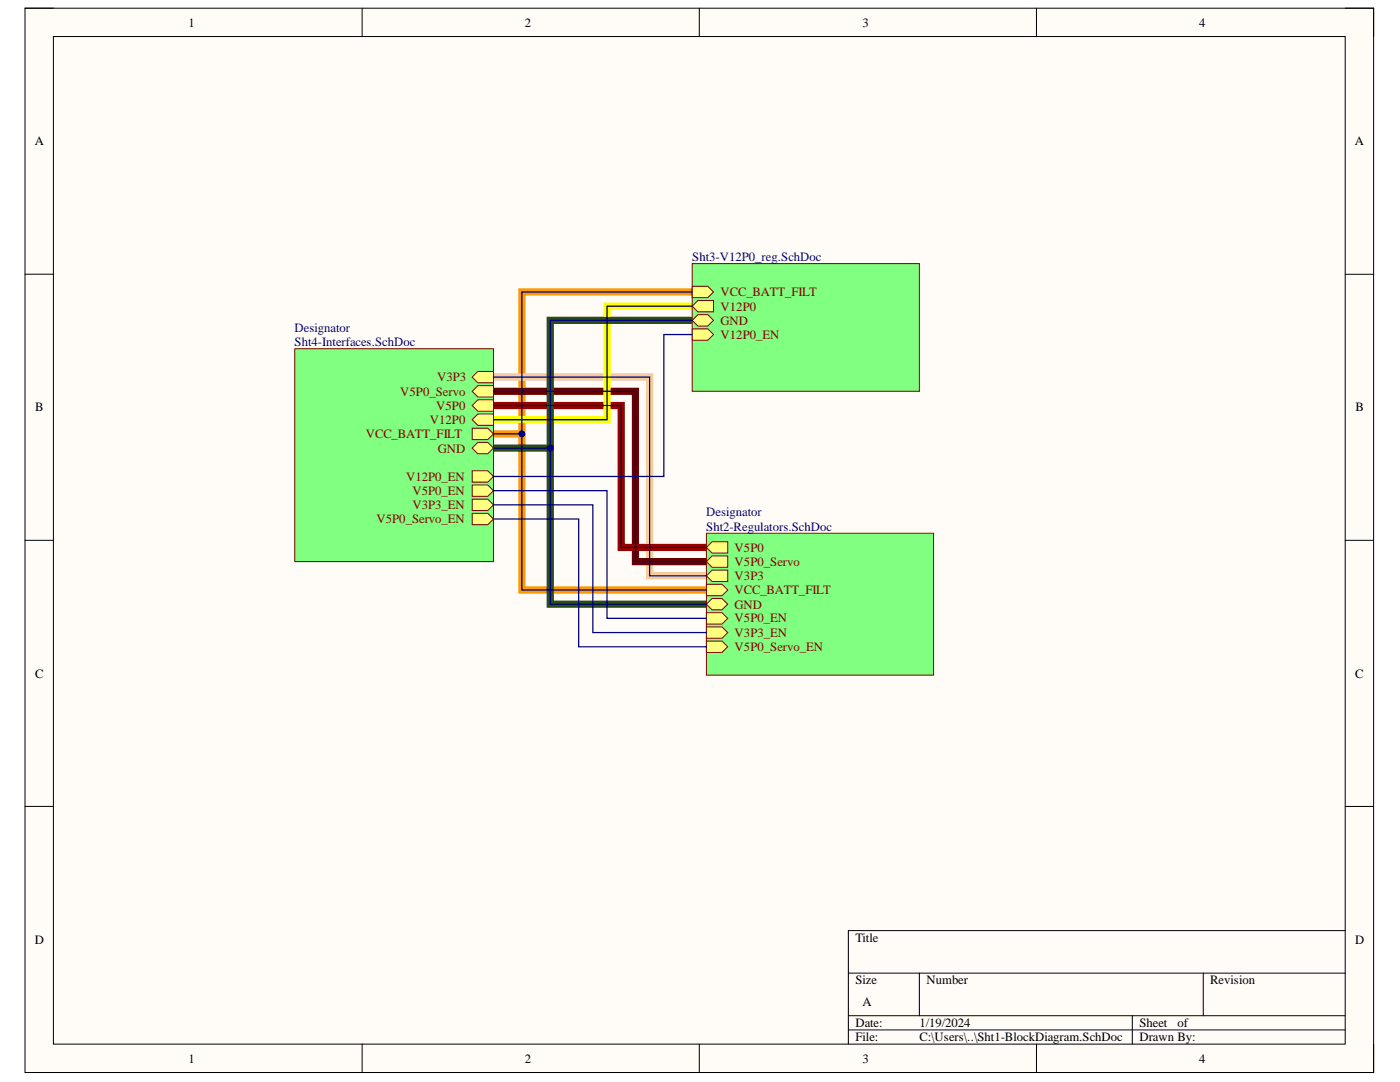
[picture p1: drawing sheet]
<svg xmlns="http://www.w3.org/2000/svg" width="279mm" height="216mm" viewBox="0 0 279 216" stroke-linecap="round" stroke-linejoin="round" font-family="sans-serif">
<path d="M5 1.6h269.1v212.4h-269.1z" fill-rule="evenodd" fill="#fffcf8"/>
<path d="M5 1.6h269.1v212.4h-269.1z" fill="none" stroke="#000" stroke-width=".2"/>
<path d="M10.7 7.3h257.8v201h-257.8z" fill-rule="evenodd" fill="#fffcf8"/>
<g fill="none" stroke="#000" stroke-width=".2">
<path d="M5 1.6h5.7M10.7 7.3h257.8v201h-257.8zM72.3 1.6v5.7M139.6 1.6v5.7M206.8 1.6v5.7M268.5 1.6h5.6v5.7M5 54.7h5.7M268.5 54.7h5.6M5 107.8h5.7M268.5 107.8h5.6M5 160.9h5.7M268.5 160.9h5.6"/>
<path d="M169.3 194.2h99.2M183.5 194.2v8.5M240.1 194.2v8.5M268.5 185.7h-99.2v22.6M72.3 208.3v5.7M139.6 208.3v5.7M169.3 202.7h99.2M169.3 205.5h99.2M206.8 208.3v5.7M226 202.7v5.6M274.1 208.3v5.7"/>
</g>
<path d="M138.1 58.3h-34v28.3h-5.6M104.1 86.6v31.1h36.9" fill="none" stroke="#f90" stroke-width="1.4"/>
<path d="M98.5 75.3h31.1v39.6h11.4" fill="none" stroke="#f9cb9c" stroke-width="1.4"/>
<path d="M98.5 78.1h28.3v34h14.2" fill="none" stroke="#600" stroke-width="1.4"/>
<path d="M98.5 80.9h25.5v28.3h17" fill="none" stroke="#900" stroke-width="1.4"/>
<path d="M138.1 61.1h-17v22.6h-22.6" fill="none" stroke="#ff0" stroke-width="1.4"/>
<path d="M138.1 63.9h-28.3v25.5M98.5 89.4h11.3v31.2h31.2" fill="none" stroke="#274e13" stroke-width="1.4"/>
<path d="M58.8 69.6h39.7v42.5h-39.7z" fill-rule="evenodd" fill="#80ff80"/>
<path d="M58.8 69.6h39.7v42.5h-39.7z" fill="none" stroke="#800000" stroke-width=".2"/>
<path d="M94.2 85.4h3.1l1.2 1.2-1.2 1.1h-3.1z" fill-rule="evenodd" fill="#ffff80"/>
<path d="M94.2 85.4h3.1l1.2 1.2-1.2 1.1h-3.1z" fill="none" stroke="#800000" stroke-width=".2"/>
<path d="M94.2 83.7l1.2-1.1h3.1v2.3h-3.1z" fill-rule="evenodd" fill="#ffff80"/>
<path d="M94.2 83.7l1.2-1.1h3.1v2.3h-3.1z" fill="none" stroke="#800000" stroke-width=".2"/>
<path d="M95.4 79.8h3.1v2.2h-3.1l-1.2-1.1z" fill-rule="evenodd" fill="#ffff80"/>
<path d="M95.4 79.8h3.1v2.2h-3.1l-1.2-1.1z" fill="none" stroke="#800000" stroke-width=".2"/>
<path d="M95.4 76.9h3.1v2.3h-3.1l-1.2-1.1z" fill-rule="evenodd" fill="#ffff80"/>
<path d="M95.4 76.9h3.1v2.3h-3.1l-1.2-1.1z" fill="none" stroke="#800000" stroke-width=".2"/>
<path d="M94.2 75.3l1.2-1.2h3.1v2.3h-3.1z" fill-rule="evenodd" fill="#ffff80"/>
<path d="M94.2 75.3l1.2-1.2h3.1v2.3h-3.1z" fill="none" stroke="#800000" stroke-width=".2"/>
<path d="M94.2 89.4l1.2-1.1h1.9l1.2 1.1-1.2 1.1h-1.9z" fill-rule="evenodd" fill="#ffff80"/>
<path d="M94.2 89.4l1.2-1.1h1.9l1.2 1.1-1.2 1.1h-1.9z" fill="none" stroke="#800000" stroke-width=".2"/>
<path d="M94.2 93.9h3.1l1.2 1.2-1.2 1.1h-3.1z" fill-rule="evenodd" fill="#ffff80"/>
<path d="M94.2 93.9h3.1l1.2 1.2-1.2 1.1h-3.1z" fill="none" stroke="#800000" stroke-width=".2"/>
<path d="M94.2 96.8h3.1l1.2 1.1-1.2 1.1h-3.1z" fill-rule="evenodd" fill="#ffff80"/>
<path d="M94.2 96.8h3.1l1.2 1.1-1.2 1.1h-3.1z" fill="none" stroke="#800000" stroke-width=".2"/>
<path d="M94.2 99.6h3.1l1.2 1.1-1.2 1.2h-3.1z" fill-rule="evenodd" fill="#ffff80"/>
<path d="M94.2 99.6h3.1l1.2 1.1-1.2 1.2h-3.1z" fill="none" stroke="#800000" stroke-width=".2"/>
<path d="M94.2 102.4h3.1l1.2 1.2-1.2 1.1h-3.1z" fill-rule="evenodd" fill="#ffff80"/>
<path d="M94.2 102.4h3.1l1.2 1.2-1.2 1.1h-3.1z" fill="none" stroke="#800000" stroke-width=".2"/>
<path d="M138.1 52.6h45.4v25.5h-45.4z" fill-rule="evenodd" fill="#80ff80"/>
<path d="M138.1 52.6h45.4v25.5h-45.4z" fill="none" stroke="#800000" stroke-width=".2"/>
<path d="M138.1 57.1h3.2l1.1 1.2-1.1 1.1h-3.2z" fill-rule="evenodd" fill="#ffff80"/>
<path d="M138.1 57.1h3.2l1.1 1.2-1.1 1.1h-3.2z" fill="none" stroke="#800000" stroke-width=".2"/>
<path d="M139.3 60h3.1v2.2h-3.1l-1.2-1.1z" fill-rule="evenodd" fill="#ffff80"/>
<path d="M139.3 60h3.1v2.2h-3.1l-1.2-1.1z" fill="none" stroke="#800000" stroke-width=".2"/>
<path d="M139.3 62.8h2l1.1 1.1-1.1 1.2h-2l-1.2-1.2z" fill-rule="evenodd" fill="#ffff80"/>
<path d="M139.3 62.8h2l1.1 1.1-1.1 1.2h-2l-1.2-1.2z" fill="none" stroke="#800000" stroke-width=".2"/>
<path d="M138.1 65.6h3.2l1.1 1.2-1.1 1.1h-3.2z" fill-rule="evenodd" fill="#ffff80"/>
<path d="M138.1 65.6h3.2l1.1 1.2-1.1 1.1h-3.2z" fill="none" stroke="#800000" stroke-width=".2"/>
<path d="M141 106.4h45.3v28.3h-45.3z" fill-rule="evenodd" fill="#80ff80"/>
<path d="M141 106.4h45.3v28.3h-45.3z" fill="none" stroke="#800000" stroke-width=".2"/>
<path d="M142.1 108.1h3.1v2.3h-3.1l-1.1-1.2z" fill-rule="evenodd" fill="#ffff80"/>
<path d="M142.1 108.1h3.1v2.3h-3.1l-1.1-1.2z" fill="none" stroke="#800000" stroke-width=".2"/>
<path d="M142.1 110.9h3.1v2.3h-3.1l-1.1-1.1z" fill-rule="evenodd" fill="#ffff80"/>
<path d="M142.1 110.9h3.1v2.3h-3.1l-1.1-1.1z" fill="none" stroke="#800000" stroke-width=".2"/>
<path d="M141 114.9l1.1-1.1h3.1v2.2h-3.1z" fill-rule="evenodd" fill="#ffff80"/>
<path d="M141 114.9l1.1-1.1h3.1v2.2h-3.1z" fill="none" stroke="#800000" stroke-width=".2"/>
<path d="M141 116.6h3.1l1.1 1.1-1.1 1.2h-3.1z" fill-rule="evenodd" fill="#ffff80"/>
<path d="M141 116.6h3.1l1.1 1.1-1.1 1.2h-3.1z" fill="none" stroke="#800000" stroke-width=".2"/>
<path d="M141 120.6l1.1-1.2h2l1.1 1.2-1.1 1.1h-2z" fill-rule="evenodd" fill="#ffff80"/>
<path d="M141 120.6l1.1-1.2h2l1.1 1.2-1.1 1.1h-2z" fill="none" stroke="#800000" stroke-width=".2"/>
<path d="M141 122.3h3.1l1.1 1.1-1.1 1.1h-3.1z" fill-rule="evenodd" fill="#ffff80"/>
<path d="M141 122.3h3.1l1.1 1.1-1.1 1.1h-3.1z" fill="none" stroke="#800000" stroke-width=".2"/>
<path d="M141 125.1h3.1l1.1 1.1-1.1 1.2h-3.1z" fill-rule="evenodd" fill="#ffff80"/>
<path d="M141 125.1h3.1l1.1 1.1-1.1 1.2h-3.1z" fill="none" stroke="#800000" stroke-width=".2"/>
<path d="M141 127.9h3.1l1.1 1.2-1.1 1.1h-3.1z" fill-rule="evenodd" fill="#ffff80"/>
<path d="M141 127.9h3.1l1.1 1.2-1.1 1.1h-3.1z" fill="none" stroke="#800000" stroke-width=".2"/>
<path d="M138.1 58.3h-34v28.3h-5.6" fill="none" stroke="#000080" stroke-width=".25"/>
<circle cx="104.1" cy="86.6" r=".57" fill="#000080"/>
<circle cx="104.1" cy="86.6" r=".57" fill="none" stroke="#000080" stroke-width=".2"/>
<path d="M104.1 86.6v31.1h36.9" fill="none" stroke="#000080" stroke-width=".25"/>
<circle cx="104.1" cy="86.6" r=".57" fill="#000080"/>
<circle cx="104.1" cy="86.6" r=".57" fill="none" stroke="#000080" stroke-width=".2"/>
<path d="M98.5 75.3h31.1v39.6h11.4M98.5 78.1h28.3v34h14.2M138.1 61.1h-17v22.6h-22.6M98.5 80.9h25.5v28.3h17M98.5 89.4h11.3v31.2h31.2" fill="none" stroke="#000080" stroke-width=".25"/>
<circle cx="109.8" cy="89.4" r=".57" fill="#000080"/>
<circle cx="109.8" cy="89.4" r=".57" fill="none" stroke="#000080" stroke-width=".2"/>
<path d="M138.1 63.9h-28.3v25.5" fill="none" stroke="#000080" stroke-width=".25"/>
<circle cx="109.8" cy="89.4" r=".57" fill="#000080"/>
<circle cx="109.8" cy="89.4" r=".57" fill="none" stroke="#000080" stroke-width=".2"/>
<path d="M138.1 66.8h-5.6v28.3h-34M98.5 97.9h22.6v25.5h19.9M98.5 100.7h19.8v25.5h22.7M98.5 103.6h17v25.5h25.5" fill="none" stroke="#000080" stroke-width=".25"/>
<g font-size="2.5">
<text x="37.6" y="5.3">1</text>
<text x="104.7" y="5.3">2</text>
<text x="172.2" y="5.3">3</text>
<text x="239.3" y="5.3">4</text>
<text x="6.9" y="29">A</text>
<text x="270.4" y="29">A</text>
<text x="7" y="82.1">B</text>
<text x="270.5" y="82.1">B</text>
<text x="7" y="135.2">C</text>
<text x="270.5" y="135.2">C</text>
<text x="6.9" y="188.3">D</text>
<text x="170.7" y="188">Title</text>
<text x="270.5" y="188.3">D</text>
<text x="170.7" y="196.4">Size</text>
<text x="184.9" y="196.4">Number</text>
<text x="241.5" y="196.4">Revision</text>
<text x="172.2" y="200.7">A</text>
<text x="170.7" y="205">Date:</text>
<text x="170.7" y="207.7">File:</text>
<text x="183.5" y="205">1/19/2024</text>
<text x="183.5" y="207.7">C:\Users\..\Sht1-BlockDiagram.SchDoc</text>
<text x="227.4" y="205">Sheet</text>
<text x="227.4" y="207.7">Drawn By:</text>
<text x="235" y="205">of</text>
<text x="37.6" y="212.1">1</text>
<text x="104.7" y="212.1">2</text>
<text x="172.2" y="212.1">3</text>
<text x="239.3" y="212.1">4</text>
</g>
<g font-size="2.5" fill="#000080">
<text x="138.1" y="52">Sht3-V12P0_reg.SchDoc</text>
<text x="58.8" y="66.2">Designator</text>
<text x="58.8" y="69">Sht4-Interfaces.SchDoc</text>
<text x="140.9" y="103">Designator</text>
<text x="140.9" y="105.9">Sht2-Regulators.SchDoc</text>
</g>
<g font-size="2.5" fill="#800000">
<text x="143.8" y="59.1">VCC_BATT_FILT</text>
<text x="143.8" y="62">V12P0</text>
<text x="143.8" y="64.8">GND</text>
<text x="143.8" y="67.6">V12P0_EN</text>
<text x="87.2" y="76.1">V3P3</text>
<text x="79.9" y="79">V5P0_Servo</text>
<text x="87" y="81.8">V5P0</text>
<text x="73" y="87.4">VCC_BATT_FILT</text>
<text x="85.8" y="84.6">V12P0</text>
<text x="81" y="96">V12P0_EN</text>
<text x="87.4" y="90.3">GND</text>
<text x="82.3" y="98.8">V5P0_EN</text>
<text x="82.3" y="101.6">V3P3_EN</text>
<text x="75.1" y="104.4">V5P0_Servo_EN</text>
<text x="146.6" y="110.1">V5P0</text>
<text x="146.6" y="112.9">V5P0_Servo</text>
<text x="146.6" y="115.8">V3P3</text>
<text x="146.6" y="118.5">VCC_BATT_FILT</text>
<text x="146.6" y="121.4">GND</text>
<text x="146.6" y="124.2">V5P0_EN</text>
<text x="146.6" y="127.1">V3P3_EN</text>
<text x="146.6" y="129.9">V5P0_Servo_EN</text>
</g>
</svg>
